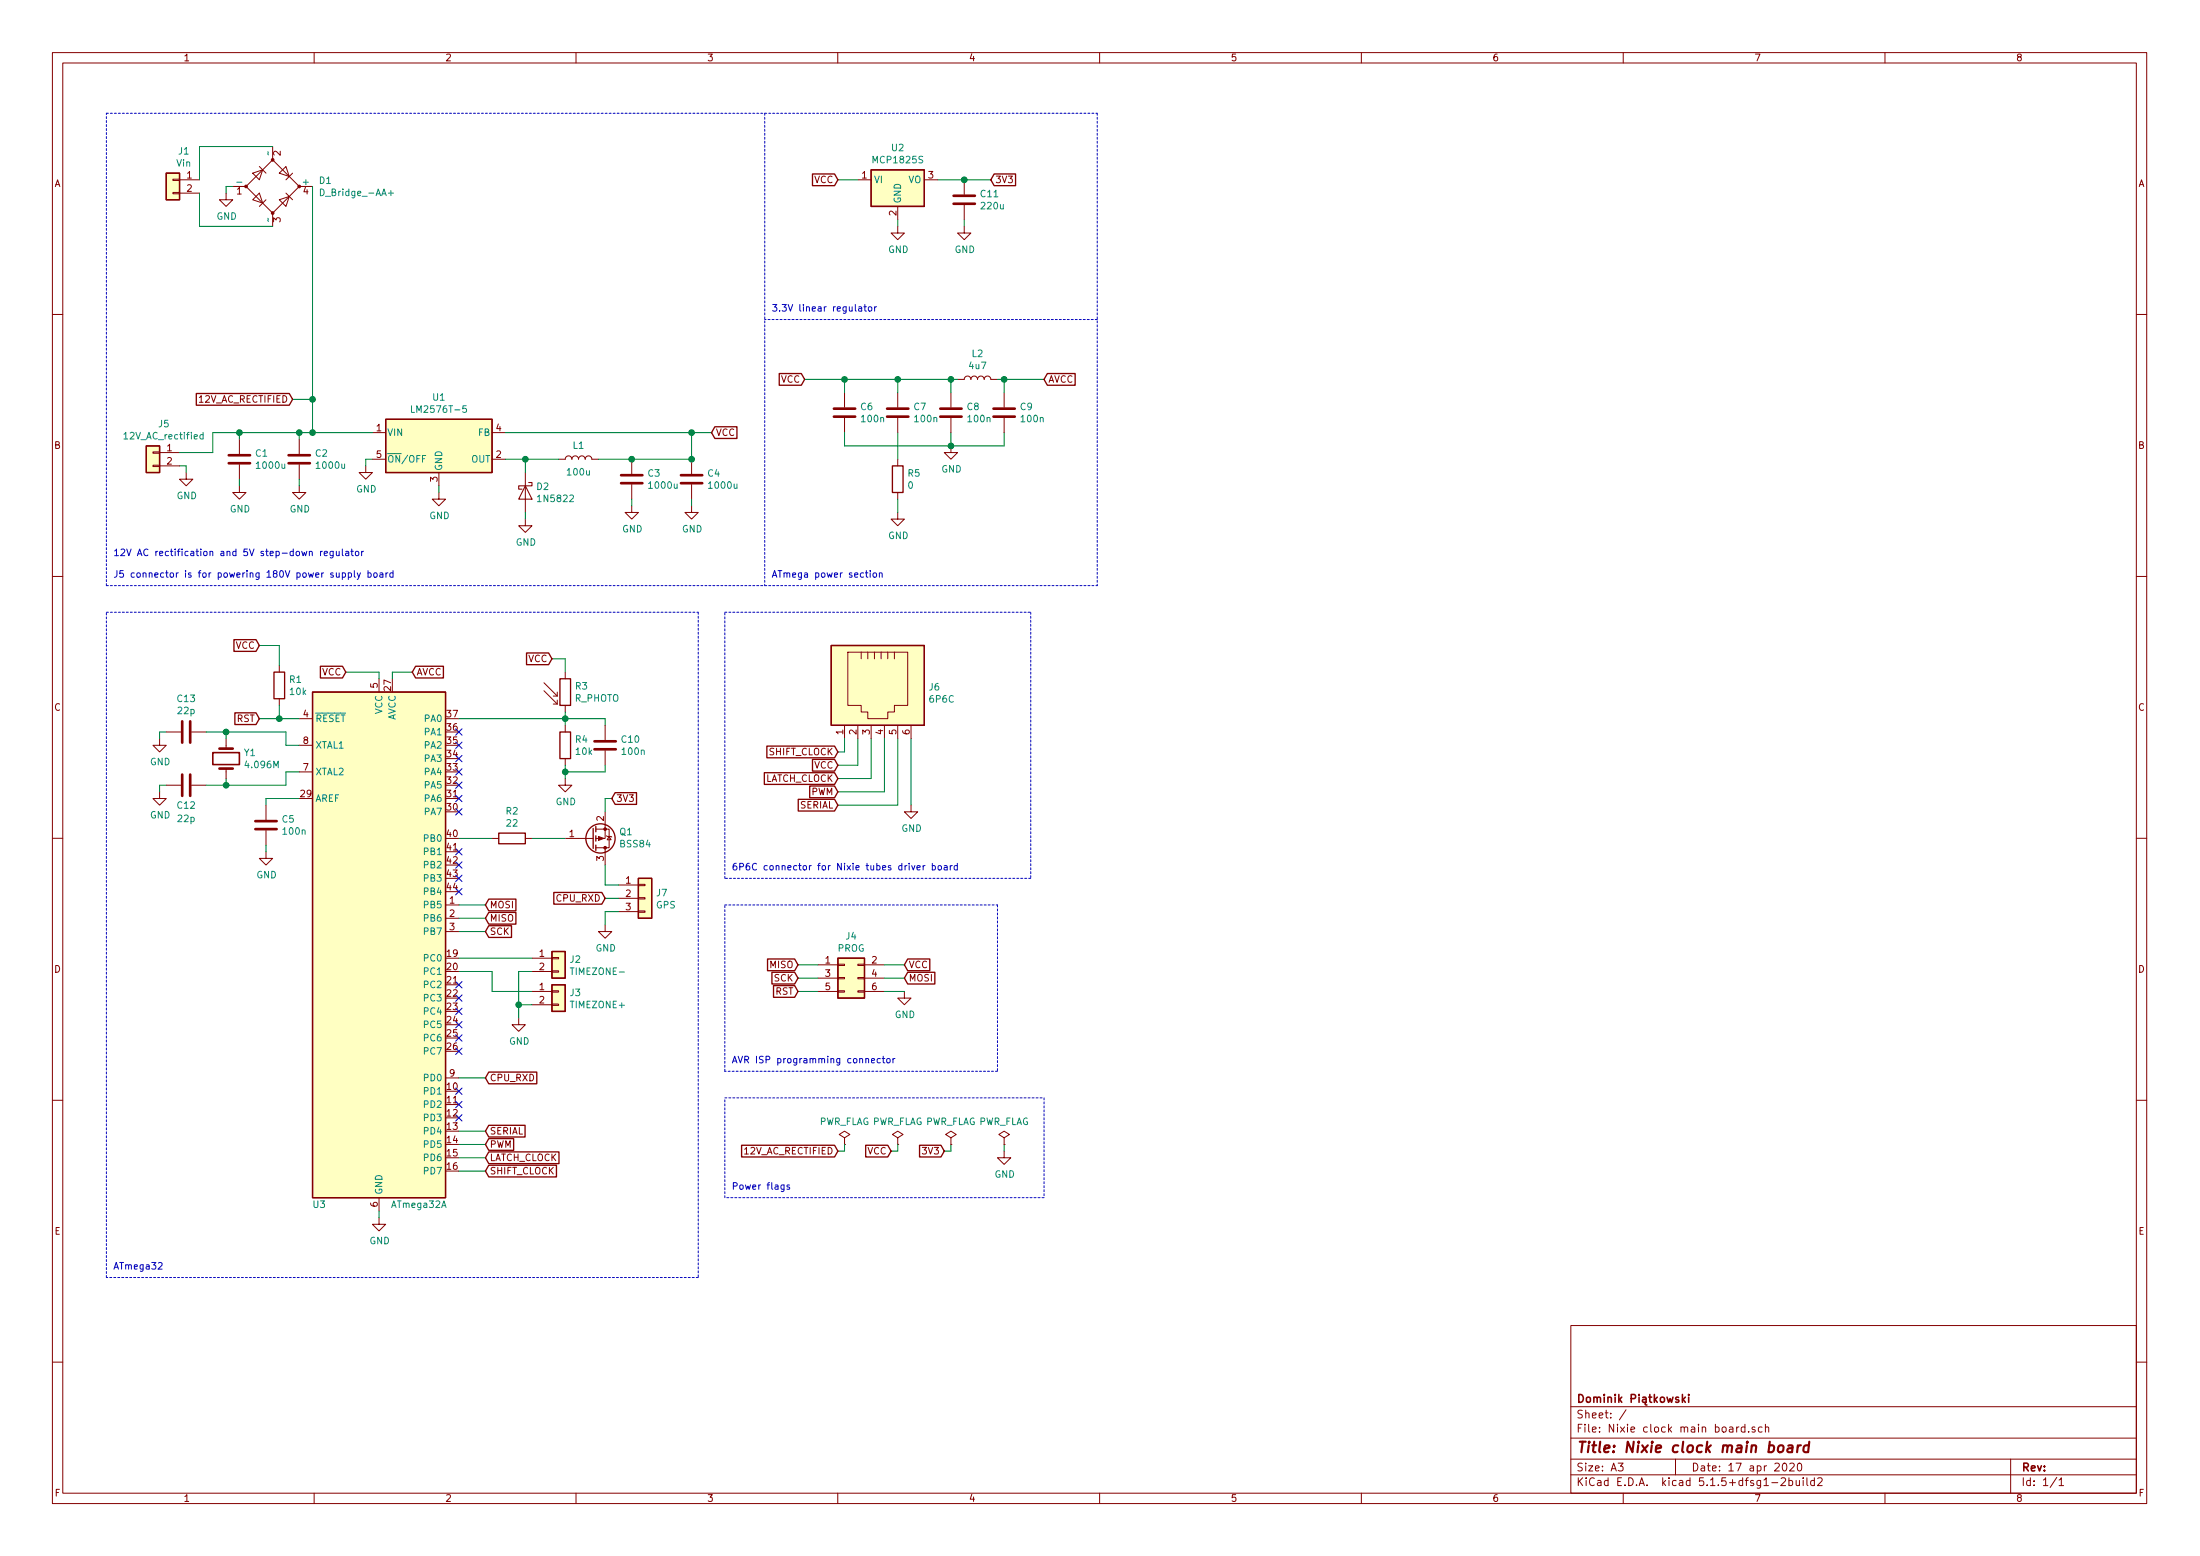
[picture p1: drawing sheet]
EESchema Schematic File Version 4
EELAYER 30 0
EELAYER END
$Descr A3 16535 11693
encoding utf-8
Sheet 1 1
Title "Nixie clock main board"
Date "17 apr 2020"
Rev ""
Comp "Dominik Piątkowski"
Comment1 ""
Comment2 ""
Comment3 ""
Comment4 ""
$EndDescr
$Comp
L MCU_Microchip_ATmega:ATmega32A-AU U3
U 1 1
P 2850 7100
F 0 "U3" H 2400 5150 50  0000 C CNN
F 1 "ATmega32A" H 3150 5150 50  0000 C CNN
F 2 "Package_QFP:TQFP-44_10x10mm_P0.8mm" H 2850 7100 50  0001 C CIN
F 3 "http://ww1.microchip.com/downloads/en/DeviceDoc/atmel-8155-8-bit-microcontroller-avr-atmega32a_datasheet.pdf" H 2850 7100 50  0001 C CNN
	1    2850 7100
	1    0    0    -1  
$EndComp
Text GLabel 1950 5400 0    50   Input ~ 0
RST
$Comp
L Device:R R1
U 1 1
P 2100 5150
F 0 "R1" H 2170 5196 50  0000 L CNN
F 1 "10k" H 2170 5105 50  0000 L CNN
F 2 "Resistor_SMD:R_0805_2012Metric" V 2030 5150 50  0001 C CNN
F 3 "~" H 2100 5150 50  0001 C CNN
	1    2100 5150
	1    0    0    -1  
$EndComp
Wire Wire Line
	1950 5400 2100 5400
Wire Wire Line
	2100 5300 2100 5400
Connection ~ 2100 5400
Wire Wire Line
	2100 5400 2250 5400
Text GLabel 1950 4850 0    50   Input ~ 0
VCC
Wire Wire Line
	1950 4850 2100 4850
Wire Wire Line
	2100 4850 2100 5000
Text GLabel 2600 5050 0    50   Input ~ 0
VCC
Wire Wire Line
	2600 5050 2850 5050
Wire Wire Line
	2850 5050 2850 5100
Text GLabel 3100 5050 2    50   Input ~ 0
AVCC
Wire Wire Line
	3100 5050 2950 5050
Wire Wire Line
	2950 5050 2950 5100
$Comp
L Device:R_PHOTO R3
U 1 1
P 4250 5200
F 0 "R3" H 4320 5246 50  0000 L CNN
F 1 "R_PHOTO" H 4320 5155 50  0000 L CNN
F 2 "Connector_PinHeader_2.54mm:PinHeader_1x02_P2.54mm_Vertical" V 4300 4950 50  0001 L CNN
F 3 "~" H 4250 5150 50  0001 C CNN
	1    4250 5200
	1    0    0    -1  
$EndComp
$Comp
L Device:R R4
U 1 1
P 4250 5600
F 0 "R4" H 4320 5646 50  0000 L CNN
F 1 "10k" H 4320 5555 50  0000 L CNN
F 2 "Resistor_SMD:R_0805_2012Metric" V 4180 5600 50  0001 C CNN
F 3 "~" H 4250 5600 50  0001 C CNN
	1    4250 5600
	1    0    0    -1  
$EndComp
$Comp
L Device:C C10
U 1 1
P 4550 5600
F 0 "C10" H 4665 5646 50  0000 L CNN
F 1 "100n" H 4665 5555 50  0000 L CNN
F 2 "Capacitor_SMD:C_0805_2012Metric" H 4588 5450 50  0001 C CNN
F 3 "~" H 4550 5600 50  0001 C CNN
	1    4550 5600
	1    0    0    -1  
$EndComp
Text GLabel 4150 4950 0    50   Input ~ 0
VCC
Wire Wire Line
	4150 4950 4250 4950
Wire Wire Line
	4250 4950 4250 5050
Wire Wire Line
	4250 5350 4250 5400
Wire Wire Line
	4550 5450 4550 5400
Wire Wire Line
	4550 5400 4250 5400
Connection ~ 4250 5400
Wire Wire Line
	4250 5400 4250 5450
Wire Wire Line
	3450 5400 4250 5400
$Comp
L power:GND #PWR0112
U 1 1
P 4250 5850
F 0 "#PWR0112" H 4250 5600 50  0001 C CNN
F 1 "GND" H 4255 5677 50  0000 C CNN
F 2 "" H 4250 5850 50  0001 C CNN
F 3 "" H 4250 5850 50  0001 C CNN
	1    4250 5850
	1    0    0    -1  
$EndComp
Wire Wire Line
	4250 5750 4250 5800
Wire Wire Line
	4550 5750 4550 5800
Wire Wire Line
	4550 5800 4250 5800
Connection ~ 4250 5800
Wire Wire Line
	4250 5800 4250 5850
$Comp
L Device:R R2
U 1 1
P 3850 6300
F 0 "R2" V 3643 6300 50  0000 C CNN
F 1 "22" V 3734 6300 50  0000 C CNN
F 2 "Resistor_SMD:R_1206_3216Metric" V 3780 6300 50  0001 C CNN
F 3 "~" H 3850 6300 50  0001 C CNN
	1    3850 6300
	0    1    1    0   
$EndComp
$Comp
L Transistor_FET:BSS84 Q1
U 1 1
P 4450 6300
F 0 "Q1" H 4654 6254 50  0000 L CNN
F 1 "BSS84" H 4654 6345 50  0000 L CNN
F 2 "Package_TO_SOT_SMD:SOT-23" H 4650 6225 50  0001 L CIN
F 3 "http://assets.nexperia.com/documents/data-sheet/BSS84.pdf" H 4450 6300 50  0001 L CNN
	1    4450 6300
	1    0    0    1   
$EndComp
Text GLabel 4600 6000 2    50   Input ~ 0
3V3
Wire Wire Line
	3450 6300 3700 6300
Wire Wire Line
	4000 6300 4250 6300
Wire Wire Line
	4550 6100 4550 6000
Wire Wire Line
	4550 6000 4600 6000
$Comp
L Connector_Generic:Conn_01x03 J7
U 1 1
P 4850 6750
F 0 "J7" H 4930 6792 50  0000 L CNN
F 1 "GPS" H 4930 6701 50  0000 L CNN
F 2 "Connector_PinHeader_2.54mm:PinHeader_1x03_P2.54mm_Vertical" H 4850 6750 50  0001 C CNN
F 3 "~" H 4850 6750 50  0001 C CNN
	1    4850 6750
	1    0    0    -1  
$EndComp
Wire Wire Line
	4650 6650 4550 6650
Wire Wire Line
	4550 6650 4550 6500
$Comp
L power:GND #PWR0113
U 1 1
P 4550 6950
F 0 "#PWR0113" H 4550 6700 50  0001 C CNN
F 1 "GND" H 4555 6777 50  0000 C CNN
F 2 "" H 4550 6950 50  0001 C CNN
F 3 "" H 4550 6950 50  0001 C CNN
	1    4550 6950
	1    0    0    -1  
$EndComp
Wire Wire Line
	4650 6850 4550 6850
Wire Wire Line
	4550 6850 4550 6950
Text GLabel 4550 6750 0    50   Input ~ 0
CPU_RXD
Wire Wire Line
	4550 6750 4650 6750
Text GLabel 3650 6800 2    50   Input ~ 0
MOSI
Text GLabel 3650 6900 2    50   Input ~ 0
MISO
Text GLabel 3650 7000 2    50   Input ~ 0
SCK
Wire Wire Line
	3650 6800 3450 6800
Wire Wire Line
	3650 6900 3450 6900
Wire Wire Line
	3650 7000 3450 7000
$Comp
L Connector_Generic:Conn_01x02 J2
U 1 1
P 4200 7200
F 0 "J2" H 4280 7192 50  0000 L CNN
F 1 "TIMEZONE-" H 4280 7101 50  0000 L CNN
F 2 "Connector_PinHeader_2.54mm:PinHeader_1x02_P2.54mm_Vertical" H 4200 7200 50  0001 C CNN
F 3 "~" H 4200 7200 50  0001 C CNN
	1    4200 7200
	1    0    0    -1  
$EndComp
$Comp
L Connector_Generic:Conn_01x02 J3
U 1 1
P 4200 7450
F 0 "J3" H 4280 7442 50  0000 L CNN
F 1 "TIMEZONE+" H 4280 7351 50  0000 L CNN
F 2 "Connector_PinHeader_2.54mm:PinHeader_1x02_P2.54mm_Vertical" H 4200 7450 50  0001 C CNN
F 3 "~" H 4200 7450 50  0001 C CNN
	1    4200 7450
	1    0    0    -1  
$EndComp
Wire Wire Line
	4000 7200 3450 7200
Wire Wire Line
	3450 7300 3700 7300
Wire Wire Line
	3700 7300 3700 7450
Wire Wire Line
	3700 7450 4000 7450
$Comp
L power:GND #PWR0114
U 1 1
P 3900 7650
F 0 "#PWR0114" H 3900 7400 50  0001 C CNN
F 1 "GND" H 3905 7477 50  0000 C CNN
F 2 "" H 3900 7650 50  0001 C CNN
F 3 "" H 3900 7650 50  0001 C CNN
	1    3900 7650
	1    0    0    -1  
$EndComp
Wire Wire Line
	4000 7300 3900 7300
Wire Wire Line
	3900 7300 3900 7550
Wire Wire Line
	4000 7550 3900 7550
Connection ~ 3900 7550
Wire Wire Line
	3900 7550 3900 7650
Text GLabel 3650 8100 2    50   Input ~ 0
CPU_RXD
Text GLabel 3650 8500 2    50   Input ~ 0
SERIAL
Text GLabel 3650 8600 2    50   Input ~ 0
PWM
Text GLabel 3650 8700 2    50   Input ~ 0
LATCH_CLOCK
Text GLabel 3650 8800 2    50   Input ~ 0
SHIFT_CLOCK
$Comp
L power:GND #PWR0115
U 1 1
P 2850 9150
F 0 "#PWR0115" H 2850 8900 50  0001 C CNN
F 1 "GND" H 2855 8977 50  0000 C CNN
F 2 "" H 2850 9150 50  0001 C CNN
F 3 "" H 2850 9150 50  0001 C CNN
	1    2850 9150
	1    0    0    -1  
$EndComp
Wire Wire Line
	2850 9100 2850 9150
$Comp
L Device:C C5
U 1 1
P 2000 6200
F 0 "C5" H 2115 6246 50  0000 L CNN
F 1 "100n" H 2115 6155 50  0000 L CNN
F 2 "Capacitor_SMD:C_0805_2012Metric" H 2038 6050 50  0001 C CNN
F 3 "~" H 2000 6200 50  0001 C CNN
	1    2000 6200
	1    0    0    -1  
$EndComp
$Comp
L Device:Crystal Y1
U 1 1
P 1700 5700
F 0 "Y1" V 1654 5831 50  0000 L CNN
F 1 "4.096M" V 1745 5831 50  0000 L CNN
F 2 "Crystal:Crystal_HC49-U_Vertical" H 1700 5700 50  0001 C CNN
F 3 "~" H 1700 5700 50  0001 C CNN
	1    1700 5700
	0    1    1    0   
$EndComp
$Comp
L Device:C C13
U 1 1
P 1400 5500
F 0 "C13" V 1148 5500 50  0000 C CNN
F 1 "22p" V 1239 5500 50  0000 C CNN
F 2 "Capacitor_SMD:C_0805_2012Metric" H 1438 5350 50  0001 C CNN
F 3 "~" H 1400 5500 50  0001 C CNN
	1    1400 5500
	0    1    1    0   
$EndComp
$Comp
L Device:C C12
U 1 1
P 1400 5900
F 0 "C12" V 1550 5900 50  0000 C CNN
F 1 "22p" V 1650 5900 50  0000 C CNN
F 2 "Capacitor_SMD:C_0805_2012Metric" H 1438 5750 50  0001 C CNN
F 3 "~" H 1400 5900 50  0001 C CNN
	1    1400 5900
	0    1    1    0   
$EndComp
$Comp
L power:GND #PWR0116
U 1 1
P 1200 5550
F 0 "#PWR0116" H 1200 5300 50  0001 C CNN
F 1 "GND" H 1205 5377 50  0000 C CNN
F 2 "" H 1200 5550 50  0001 C CNN
F 3 "" H 1200 5550 50  0001 C CNN
	1    1200 5550
	1    0    0    -1  
$EndComp
$Comp
L power:GND #PWR0117
U 1 1
P 1200 5950
F 0 "#PWR0117" H 1200 5700 50  0001 C CNN
F 1 "GND" H 1205 5777 50  0000 C CNN
F 2 "" H 1200 5950 50  0001 C CNN
F 3 "" H 1200 5950 50  0001 C CNN
	1    1200 5950
	1    0    0    -1  
$EndComp
Wire Wire Line
	1250 5500 1200 5500
Wire Wire Line
	1200 5500 1200 5550
Wire Wire Line
	1250 5900 1200 5900
Wire Wire Line
	1200 5900 1200 5950
Wire Wire Line
	1550 5500 1700 5500
Wire Wire Line
	1700 5500 1700 5550
Wire Wire Line
	1550 5900 1700 5900
Wire Wire Line
	1700 5900 1700 5850
Wire Wire Line
	2250 5600 2150 5600
Wire Wire Line
	2150 5600 2150 5500
Wire Wire Line
	2150 5500 1700 5500
Connection ~ 1700 5500
Wire Wire Line
	2250 5800 2150 5800
Wire Wire Line
	2150 5800 2150 5900
Wire Wire Line
	2150 5900 1700 5900
Connection ~ 1700 5900
Wire Wire Line
	2250 6000 2000 6000
Wire Wire Line
	2000 6000 2000 6050
$Comp
L power:GND #PWR0118
U 1 1
P 2000 6400
F 0 "#PWR0118" H 2000 6150 50  0001 C CNN
F 1 "GND" H 2005 6227 50  0000 C CNN
F 2 "" H 2000 6400 50  0001 C CNN
F 3 "" H 2000 6400 50  0001 C CNN
	1    2000 6400
	1    0    0    -1  
$EndComp
Wire Wire Line
	2000 6350 2000 6400
Wire Wire Line
	3650 8100 3450 8100
Wire Wire Line
	3650 8500 3450 8500
Wire Wire Line
	3650 8600 3450 8600
Wire Wire Line
	3650 8700 3450 8700
Wire Wire Line
	3450 8800 3650 8800
NoConn ~ 3450 5500
NoConn ~ 3450 5600
NoConn ~ 3450 5700
NoConn ~ 3450 5800
NoConn ~ 3450 5900
NoConn ~ 3450 6000
NoConn ~ 3450 6100
NoConn ~ 3450 6400
NoConn ~ 3450 6500
NoConn ~ 3450 6600
NoConn ~ 3450 6700
NoConn ~ 3450 7400
NoConn ~ 3450 7500
NoConn ~ 3450 7600
NoConn ~ 3450 7700
NoConn ~ 3450 7800
NoConn ~ 3450 7900
NoConn ~ 3450 8200
NoConn ~ 3450 8300
NoConn ~ 3450 8400
Wire Notes Line
	800  4600 5250 4600
Wire Notes Line
	5250 4600 5250 9600
Wire Notes Line
	5250 9600 800  9600
Wire Notes Line
	800  9600 800  4600
Text Notes 850  9550 0    50   ~ 0
ATmega32
$Comp
L Connector:6P6C J6
U 1 1
P 6550 5150
F 0 "J6" V 6561 5580 50  0000 L CNN
F 1 "6P6C" V 6652 5580 50  0000 L CNN
F 2 "Connector_RJ:RJ12_Amphenol_54601" V 6550 5175 50  0001 C CNN
F 3 "~" V 6550 5175 50  0001 C CNN
	1    6550 5150
	0    1    1    0   
$EndComp
Text GLabel 6300 5650 0    50   Input ~ 0
SHIFT_CLOCK
Text GLabel 6300 5750 0    50   Input ~ 0
VCC
Text GLabel 6300 5850 0    50   Input ~ 0
LATCH_CLOCK
Text GLabel 6300 5950 0    50   Input ~ 0
PWM
Text GLabel 6300 6050 0    50   Input ~ 0
SERIAL
$Comp
L power:GND #PWR0122
U 1 1
P 6850 6050
F 0 "#PWR0122" H 6850 5800 50  0001 C CNN
F 1 "GND" H 6855 5877 50  0000 C CNN
F 2 "" H 6850 6050 50  0001 C CNN
F 3 "" H 6850 6050 50  0001 C CNN
	1    6850 6050
	1    0    0    -1  
$EndComp
Wire Wire Line
	6300 5650 6350 5650
Wire Wire Line
	6350 5650 6350 5550
Wire Wire Line
	6300 5750 6450 5750
Wire Wire Line
	6450 5750 6450 5550
Wire Wire Line
	6300 5850 6550 5850
Wire Wire Line
	6550 5850 6550 5550
Wire Wire Line
	6300 5950 6650 5950
Wire Wire Line
	6650 5950 6650 5550
Wire Wire Line
	6300 6050 6750 6050
Wire Wire Line
	6750 6050 6750 5550
Wire Notes Line
	5450 4600 7750 4600
Wire Notes Line
	7750 4600 7750 6600
Wire Notes Line
	7750 6600 5450 6600
Wire Notes Line
	5450 6600 5450 4600
Text Notes 5500 6550 0    50   ~ 0
6P6C connector for Nixie tubes driver board
$Comp
L Connector_Generic:Conn_02x03_Odd_Even J4
U 1 1
P 6350 7350
F 0 "J4" H 6400 7667 50  0000 C CNN
F 1 "PROG" H 6400 7576 50  0000 C CNN
F 2 "Connector_IDC:IDC-Header_2x03_P2.54mm_Vertical" H 6350 7350 50  0001 C CNN
F 3 "~" H 6350 7350 50  0001 C CNN
	1    6350 7350
	1    0    0    -1  
$EndComp
Text GLabel 6000 7250 0    50   Input ~ 0
MISO
Text GLabel 6000 7350 0    50   Input ~ 0
SCK
Text GLabel 6000 7450 0    50   Input ~ 0
RST
Text GLabel 6800 7250 2    50   Input ~ 0
VCC
Text GLabel 6800 7350 2    50   Input ~ 0
MOSI
$Comp
L power:GND #PWR0119
U 1 1
P 6800 7450
F 0 "#PWR0119" H 6800 7200 50  0001 C CNN
F 1 "GND" H 6805 7277 50  0000 C CNN
F 2 "" H 6800 7450 50  0001 C CNN
F 3 "" H 6800 7450 50  0001 C CNN
	1    6800 7450
	1    0    0    -1  
$EndComp
Wire Wire Line
	6000 7250 6150 7250
Wire Wire Line
	6000 7350 6150 7350
Wire Wire Line
	6000 7450 6150 7450
Wire Wire Line
	6650 7250 6800 7250
Wire Wire Line
	6650 7350 6800 7350
Wire Wire Line
	6650 7450 6800 7450
Wire Notes Line
	5450 6800 7500 6800
Wire Notes Line
	7500 6800 7500 8050
Wire Notes Line
	7500 8050 5450 8050
Wire Notes Line
	5450 8050 5450 6800
Text Notes 5500 8000 0    50   ~ 0
AVR ISP programming connector
$Comp
L power:PWR_FLAG #FLG0101
U 1 1
P 6350 8600
F 0 "#FLG0101" H 6350 8675 50  0001 C CNN
F 1 "PWR_FLAG" H 6350 8773 50  0000 C CNN
F 2 "" H 6350 8600 50  0001 C CNN
F 3 "~" H 6350 8600 50  0001 C CNN
	1    6350 8600
	1    0    0    -1  
$EndComp
$Comp
L power:PWR_FLAG #FLG0102
U 1 1
P 6750 8600
F 0 "#FLG0102" H 6750 8675 50  0001 C CNN
F 1 "PWR_FLAG" H 6750 8773 50  0000 C CNN
F 2 "" H 6750 8600 50  0001 C CNN
F 3 "~" H 6750 8600 50  0001 C CNN
	1    6750 8600
	1    0    0    -1  
$EndComp
$Comp
L power:PWR_FLAG #FLG0103
U 1 1
P 7150 8600
F 0 "#FLG0103" H 7150 8675 50  0001 C CNN
F 1 "PWR_FLAG" H 7150 8773 50  0000 C CNN
F 2 "" H 7150 8600 50  0001 C CNN
F 3 "~" H 7150 8600 50  0001 C CNN
	1    7150 8600
	1    0    0    -1  
$EndComp
$Comp
L power:PWR_FLAG #FLG0104
U 1 1
P 7550 8600
F 0 "#FLG0104" H 7550 8675 50  0001 C CNN
F 1 "PWR_FLAG" H 7550 8773 50  0000 C CNN
F 2 "" H 7550 8600 50  0001 C CNN
F 3 "~" H 7550 8600 50  0001 C CNN
	1    7550 8600
	1    0    0    -1  
$EndComp
Text GLabel 6700 8650 0    50   Input ~ 0
VCC
Text GLabel 7100 8650 0    50   Input ~ 0
3V3
Text GLabel 6300 8650 0    50   Input ~ 0
12V_AC_RECTIFIED
$Comp
L power:GND #PWR0123
U 1 1
P 7550 8650
F 0 "#PWR0123" H 7550 8400 50  0001 C CNN
F 1 "GND" H 7555 8477 50  0000 C CNN
F 2 "" H 7550 8650 50  0001 C CNN
F 3 "" H 7550 8650 50  0001 C CNN
	1    7550 8650
	1    0    0    -1  
$EndComp
Wire Wire Line
	6300 8650 6350 8650
Wire Wire Line
	6350 8650 6350 8600
Wire Wire Line
	6700 8650 6750 8650
Wire Wire Line
	6750 8650 6750 8600
Wire Wire Line
	7100 8650 7150 8650
Wire Wire Line
	7150 8650 7150 8600
Wire Wire Line
	7550 8650 7550 8600
Wire Notes Line
	5450 8250 7850 8250
Wire Notes Line
	7850 8250 7850 9000
Wire Notes Line
	7850 9000 5450 9000
Wire Notes Line
	5450 9000 5450 8250
Text Notes 5500 8950 0    50   ~ 0
Power flags
Text Notes 5800 4350 0    50   ~ 0
ATmega power section
Text Notes 5800 2350 0    50   ~ 0
3.3V linear regulator
Text Notes 850  4350 0    50   ~ 0
12V AC rectification and 5V step-down regulator\n\nJ5 connector is for powering 180V power supply board
Wire Notes Line
	8250 850  8250 4400
Wire Notes Line
	800  4400 8250 4400
Wire Notes Line
	800  850  8250 850 
Wire Notes Line
	8250 2400 5750 2400
Wire Notes Line
	800  4400 800  850 
Wire Notes Line
	5750 850  5750 4400
Wire Wire Line
	2350 3000 2350 3250
Connection ~ 2350 3000
Wire Wire Line
	2200 3000 2350 3000
Text GLabel 2200 3000 0    50   Input ~ 0
12V_AC_RECTIFIED
Wire Wire Line
	7250 1650 7250 1700
Connection ~ 7250 1350
Wire Wire Line
	7450 1350 7250 1350
Wire Wire Line
	7050 1350 7250 1350
Wire Wire Line
	6750 1650 6750 1700
Wire Wire Line
	6300 1350 6450 1350
$Comp
L power:GND #PWR0121
U 1 1
P 7250 1700
F 0 "#PWR0121" H 7250 1450 50  0001 C CNN
F 1 "GND" H 7255 1527 50  0000 C CNN
F 2 "" H 7250 1700 50  0001 C CNN
F 3 "" H 7250 1700 50  0001 C CNN
	1    7250 1700
	1    0    0    -1  
$EndComp
$Comp
L power:GND #PWR0120
U 1 1
P 6750 1700
F 0 "#PWR0120" H 6750 1450 50  0001 C CNN
F 1 "GND" H 6755 1527 50  0000 C CNN
F 2 "" H 6750 1700 50  0001 C CNN
F 3 "" H 6750 1700 50  0001 C CNN
	1    6750 1700
	1    0    0    -1  
$EndComp
Text GLabel 7450 1350 2    50   Input ~ 0
3V3
$Comp
L Device:C C11
U 1 1
P 7250 1500
F 0 "C11" H 7365 1546 50  0000 L CNN
F 1 "220u" H 7365 1455 50  0000 L CNN
F 2 "Capacitor_Tantalum_SMD:CP_EIA-7132-28_AVX-C" H 7288 1350 50  0001 C CNN
F 3 "~" H 7250 1500 50  0001 C CNN
	1    7250 1500
	1    0    0    -1  
$EndComp
Text GLabel 6300 1350 0    50   Input ~ 0
VCC
$Comp
L Regulator_Linear:MCP1825S U2
U 1 1
P 6750 1350
F 0 "U2" H 6750 1592 50  0000 C CNN
F 1 "MCP1825S" H 6750 1501 50  0000 C CNN
F 2 "Package_TO_SOT_SMD:SOT-223-3_TabPin2" H 6650 1500 50  0001 C CNN
F 3 "http://ww1.microchip.com/downloads/en/devicedoc/22056b.pdf" H 6750 1600 50  0001 C CNN
	1    6750 1350
	1    0    0    -1  
$EndComp
Wire Wire Line
	6750 3750 6750 3850
Wire Wire Line
	6750 3250 6750 3450
$Comp
L power:GND #PWR0111
U 1 1
P 6750 3850
F 0 "#PWR0111" H 6750 3600 50  0001 C CNN
F 1 "GND" H 6755 3677 50  0000 C CNN
F 2 "" H 6750 3850 50  0001 C CNN
F 3 "" H 6750 3850 50  0001 C CNN
	1    6750 3850
	1    0    0    -1  
$EndComp
$Comp
L Device:R R5
U 1 1
P 6750 3600
F 0 "R5" H 6820 3646 50  0000 L CNN
F 1 "0" H 6820 3555 50  0000 L CNN
F 2 "Resistor_SMD:R_1206_3216Metric" V 6680 3600 50  0001 C CNN
F 3 "~" H 6750 3600 50  0001 C CNN
	1    6750 3600
	1    0    0    -1  
$EndComp
Wire Wire Line
	6350 3350 7150 3350
Connection ~ 7550 2850
Wire Wire Line
	7850 2850 7550 2850
Text GLabel 7850 2850 2    50   Input ~ 0
AVCC
Connection ~ 7150 3350
Wire Wire Line
	7550 3350 7150 3350
Wire Wire Line
	7550 3250 7550 3350
Wire Wire Line
	7550 2850 7550 2950
Wire Wire Line
	7500 2850 7550 2850
Connection ~ 7150 2850
Wire Wire Line
	7200 2850 7150 2850
$Comp
L Device:L L2
U 1 1
P 7350 2850
F 0 "L2" V 7540 2850 50  0000 C CNN
F 1 "4u7" V 7449 2850 50  0000 C CNN
F 2 "Inductor_SMD:L_0805_2012Metric" H 7350 2850 50  0001 C CNN
F 3 "~" H 7350 2850 50  0001 C CNN
	1    7350 2850
	0    -1   -1   0   
$EndComp
Wire Wire Line
	6350 2850 6750 2850
Connection ~ 6350 2850
Wire Wire Line
	6350 2950 6350 2850
Wire Wire Line
	6350 3350 6350 3250
Wire Wire Line
	6050 2850 6350 2850
Connection ~ 6750 2850
Wire Wire Line
	6750 2850 7150 2850
Wire Wire Line
	7150 3250 7150 3350
Wire Wire Line
	6750 2950 6750 2850
Wire Wire Line
	7150 2950 7150 2850
Text GLabel 6050 2850 0    50   Input ~ 0
VCC
$Comp
L power:GND #PWR0110
U 1 1
P 7150 3350
F 0 "#PWR0110" H 7150 3100 50  0001 C CNN
F 1 "GND" H 7155 3177 50  0000 C CNN
F 2 "" H 7150 3350 50  0001 C CNN
F 3 "" H 7150 3350 50  0001 C CNN
	1    7150 3350
	1    0    0    -1  
$EndComp
$Comp
L Device:C C9
U 1 1
P 7550 3100
F 0 "C9" H 7665 3146 50  0000 L CNN
F 1 "100n" H 7665 3055 50  0000 L CNN
F 2 "Capacitor_SMD:C_0805_2012Metric" H 7588 2950 50  0001 C CNN
F 3 "~" H 7550 3100 50  0001 C CNN
	1    7550 3100
	1    0    0    -1  
$EndComp
$Comp
L Device:C C8
U 1 1
P 7150 3100
F 0 "C8" H 7265 3146 50  0000 L CNN
F 1 "100n" H 7265 3055 50  0000 L CNN
F 2 "Capacitor_SMD:C_0805_2012Metric" H 7188 2950 50  0001 C CNN
F 3 "~" H 7150 3100 50  0001 C CNN
	1    7150 3100
	1    0    0    -1  
$EndComp
$Comp
L Device:C C7
U 1 1
P 6750 3100
F 0 "C7" H 6865 3146 50  0000 L CNN
F 1 "100n" H 6865 3055 50  0000 L CNN
F 2 "Capacitor_SMD:C_0805_2012Metric" H 6788 2950 50  0001 C CNN
F 3 "~" H 6750 3100 50  0001 C CNN
	1    6750 3100
	1    0    0    -1  
$EndComp
$Comp
L Device:C C6
U 1 1
P 6350 3100
F 0 "C6" H 6465 3146 50  0000 L CNN
F 1 "100n" H 6465 3055 50  0000 L CNN
F 2 "Capacitor_SMD:C_0805_2012Metric" H 6388 2950 50  0001 C CNN
F 3 "~" H 6350 3100 50  0001 C CNN
	1    6350 3100
	1    0    0    -1  
$EndComp
Connection ~ 5200 3250
Wire Wire Line
	5350 3250 5200 3250
Text GLabel 5350 3250 2    50   Input ~ 0
VCC
Wire Wire Line
	5200 3750 5200 3800
Wire Wire Line
	4750 3750 4750 3800
Wire Wire Line
	3950 3850 3950 3900
$Comp
L power:GND #PWR0109
U 1 1
P 5200 3800
F 0 "#PWR0109" H 5200 3550 50  0001 C CNN
F 1 "GND" H 5205 3627 50  0000 C CNN
F 2 "" H 5200 3800 50  0001 C CNN
F 3 "" H 5200 3800 50  0001 C CNN
	1    5200 3800
	1    0    0    -1  
$EndComp
$Comp
L power:GND #PWR0108
U 1 1
P 4750 3800
F 0 "#PWR0108" H 4750 3550 50  0001 C CNN
F 1 "GND" H 4755 3627 50  0000 C CNN
F 2 "" H 4750 3800 50  0001 C CNN
F 3 "" H 4750 3800 50  0001 C CNN
	1    4750 3800
	1    0    0    -1  
$EndComp
$Comp
L power:GND #PWR0107
U 1 1
P 3950 3900
F 0 "#PWR0107" H 3950 3650 50  0001 C CNN
F 1 "GND" H 3955 3727 50  0000 C CNN
F 2 "" H 3950 3900 50  0001 C CNN
F 3 "" H 3950 3900 50  0001 C CNN
	1    3950 3900
	1    0    0    -1  
$EndComp
Connection ~ 5200 3450
Connection ~ 4750 3450
Wire Wire Line
	4750 3450 5200 3450
Wire Wire Line
	3800 3250 5200 3250
Connection ~ 3950 3450
Wire Wire Line
	4200 3450 3950 3450
Wire Wire Line
	4500 3450 4750 3450
Wire Wire Line
	5200 3450 5200 3250
$Comp
L Device:L L1
U 1 1
P 4350 3450
F 0 "L1" V 4450 3450 50  0000 C CNN
F 1 "100u" V 4250 3450 50  0000 C CNN
F 2 "Toroid:L_Toroid_Vertical_L30mm_P13mm" H 4350 3450 50  0001 C CNN
F 3 "~" H 4350 3450 50  0001 C CNN
	1    4350 3450
	0    -1   -1   0   
$EndComp
Wire Wire Line
	3950 3550 3950 3450
Wire Wire Line
	3800 3450 3950 3450
Wire Wire Line
	3300 3650 3300 3700
Wire Wire Line
	2750 3450 2750 3500
Wire Wire Line
	2800 3450 2750 3450
Wire Wire Line
	2350 3250 2800 3250
Connection ~ 2350 3250
Wire Wire Line
	2350 1400 2350 3000
Wire Wire Line
	2250 3600 2250 3650
Wire Wire Line
	1800 3600 1800 3650
Wire Wire Line
	1400 3500 1400 3550
Wire Wire Line
	1350 3500 1400 3500
$Comp
L power:GND #PWR0106
U 1 1
P 3300 3700
F 0 "#PWR0106" H 3300 3450 50  0001 C CNN
F 1 "GND" H 3305 3527 50  0000 C CNN
F 2 "" H 3300 3700 50  0001 C CNN
F 3 "" H 3300 3700 50  0001 C CNN
	1    3300 3700
	1    0    0    -1  
$EndComp
$Comp
L power:GND #PWR0105
U 1 1
P 2750 3500
F 0 "#PWR0105" H 2750 3250 50  0001 C CNN
F 1 "GND" H 2755 3327 50  0000 C CNN
F 2 "" H 2750 3500 50  0001 C CNN
F 3 "" H 2750 3500 50  0001 C CNN
	1    2750 3500
	1    0    0    -1  
$EndComp
$Comp
L power:GND #PWR0104
U 1 1
P 2250 3650
F 0 "#PWR0104" H 2250 3400 50  0001 C CNN
F 1 "GND" H 2255 3477 50  0000 C CNN
F 2 "" H 2250 3650 50  0001 C CNN
F 3 "" H 2250 3650 50  0001 C CNN
	1    2250 3650
	1    0    0    -1  
$EndComp
$Comp
L power:GND #PWR0103
U 1 1
P 1800 3650
F 0 "#PWR0103" H 1800 3400 50  0001 C CNN
F 1 "GND" H 1805 3477 50  0000 C CNN
F 2 "" H 1800 3650 50  0001 C CNN
F 3 "" H 1800 3650 50  0001 C CNN
	1    1800 3650
	1    0    0    -1  
$EndComp
$Comp
L power:GND #PWR0102
U 1 1
P 1400 3550
F 0 "#PWR0102" H 1400 3300 50  0001 C CNN
F 1 "GND" H 1405 3377 50  0000 C CNN
F 2 "" H 1400 3550 50  0001 C CNN
F 3 "" H 1400 3550 50  0001 C CNN
	1    1400 3550
	1    0    0    -1  
$EndComp
Wire Wire Line
	2250 3250 2350 3250
Connection ~ 2250 3250
Wire Wire Line
	2250 3300 2250 3250
Wire Wire Line
	1800 3250 2250 3250
Connection ~ 1800 3250
Wire Wire Line
	1800 3300 1800 3250
Wire Wire Line
	1600 3250 1800 3250
Wire Wire Line
	1600 3400 1600 3250
Wire Wire Line
	1350 3400 1600 3400
$Comp
L Device:C C4
U 1 1
P 5200 3600
F 0 "C4" H 5315 3646 50  0000 L CNN
F 1 "1000u" H 5315 3555 50  0000 L CNN
F 2 "Capacitor_THT:C_Radial_D10.0mm_H20.0mm_P5.00mm" H 5238 3450 50  0001 C CNN
F 3 "~" H 5200 3600 50  0001 C CNN
	1    5200 3600
	1    0    0    -1  
$EndComp
$Comp
L Device:C C3
U 1 1
P 4750 3600
F 0 "C3" H 4865 3646 50  0000 L CNN
F 1 "1000u" H 4865 3555 50  0000 L CNN
F 2 "Capacitor_THT:C_Radial_D10.0mm_H20.0mm_P5.00mm" H 4788 3450 50  0001 C CNN
F 3 "~" H 4750 3600 50  0001 C CNN
	1    4750 3600
	1    0    0    -1  
$EndComp
$Comp
L Device:D_Schottky D2
U 1 1
P 3950 3700
F 0 "D2" V 3904 3779 50  0000 L CNN
F 1 "1N5822" V 3995 3779 50  0000 L CNN
F 2 "Diode_THT:D_DO-27_P15.24mm_Horizontal" H 3950 3700 50  0001 C CNN
F 3 "~" H 3950 3700 50  0001 C CNN
	1    3950 3700
	0    1    1    0   
$EndComp
$Comp
L Regulator_Switching:LM2576T-5 U1
U 1 1
P 3300 3350
F 0 "U1" H 3300 3717 50  0000 C CNN
F 1 "LM2576T-5" H 3300 3626 50  0000 C CNN
F 2 "Package_TO_SOT_THT:TO-220-5_Vertical" H 3300 3100 50  0001 L CIN
F 3 "http://www.ti.com/lit/ds/symlink/lm2576.pdf" H 3300 3350 50  0001 C CNN
	1    3300 3350
	1    0    0    -1  
$EndComp
$Comp
L Device:C C2
U 1 1
P 2250 3450
F 0 "C2" H 2365 3496 50  0000 L CNN
F 1 "1000u" H 2365 3405 50  0000 L CNN
F 2 "Capacitor_THT:C_Radial_D10.0mm_H20.0mm_P5.00mm" H 2288 3300 50  0001 C CNN
F 3 "~" H 2250 3450 50  0001 C CNN
	1    2250 3450
	1    0    0    -1  
$EndComp
$Comp
L Device:C C1
U 1 1
P 1800 3450
F 0 "C1" H 1915 3496 50  0000 L CNN
F 1 "1000u" H 1915 3405 50  0000 L CNN
F 2 "Capacitor_THT:C_Radial_D10.0mm_H20.0mm_P5.00mm" H 1838 3300 50  0001 C CNN
F 3 "~" H 1800 3450 50  0001 C CNN
	1    1800 3450
	1    0    0    -1  
$EndComp
$Comp
L Connector_Generic:Conn_01x02 J5
U 1 1
P 1150 3400
F 0 "J5" H 1068 3617 50  0000 C CNN
F 1 "12V_AC_rectified" H 1068 3526 50  0000 C CNN
F 2 "WirePad:SolderWirePad_1x02_P3mm_10x5" H 1150 3400 50  0001 C CNN
F 3 "~" H 1150 3400 50  0001 C CNN
	1    1150 3400
	-1   0    0    -1  
$EndComp
Wire Wire Line
	1700 1400 1750 1400
Wire Wire Line
	1700 1450 1700 1400
$Comp
L power:GND #PWR0101
U 1 1
P 1700 1450
F 0 "#PWR0101" H 1700 1200 50  0001 C CNN
F 1 "GND" H 1705 1277 50  0000 C CNN
F 2 "" H 1700 1450 50  0001 C CNN
F 3 "" H 1700 1450 50  0001 C CNN
	1    1700 1450
	1    0    0    -1  
$EndComp
Wire Wire Line
	1500 1700 2050 1700
Wire Wire Line
	1500 1450 1500 1700
Wire Wire Line
	1500 1100 2050 1100
Wire Wire Line
	1500 1350 1500 1100
$Comp
L Device:D_Bridge_-AA+ D1
U 1 1
P 2050 1400
F 0 "D1" H 2394 1446 50  0000 L CNN
F 1 "D_Bridge_-AA+" H 2394 1355 50  0000 L CNN
F 2 "TerminalBlock:TerminalBlock_bornier-4_P5.08mm" H 2050 1400 50  0001 C CNN
F 3 "~" H 2050 1400 50  0001 C CNN
	1    2050 1400
	1    0    0    -1  
$EndComp
$Comp
L Connector_Generic:Conn_01x02 J1
U 1 1
P 1300 1350
F 0 "J1" H 1218 1567 50  0000 C CNN
F 1 "Vin" H 1218 1476 50  0000 C CNN
F 2 "WirePad:SolderWirePad_1x02_P3mm_10x5" H 1300 1350 50  0001 C CNN
F 3 "~" H 1300 1350 50  0001 C CNN
	1    1300 1350
	-1   0    0    -1  
$EndComp
Wire Wire Line
	6850 5550 6850 6050
$EndSCHEMATC
